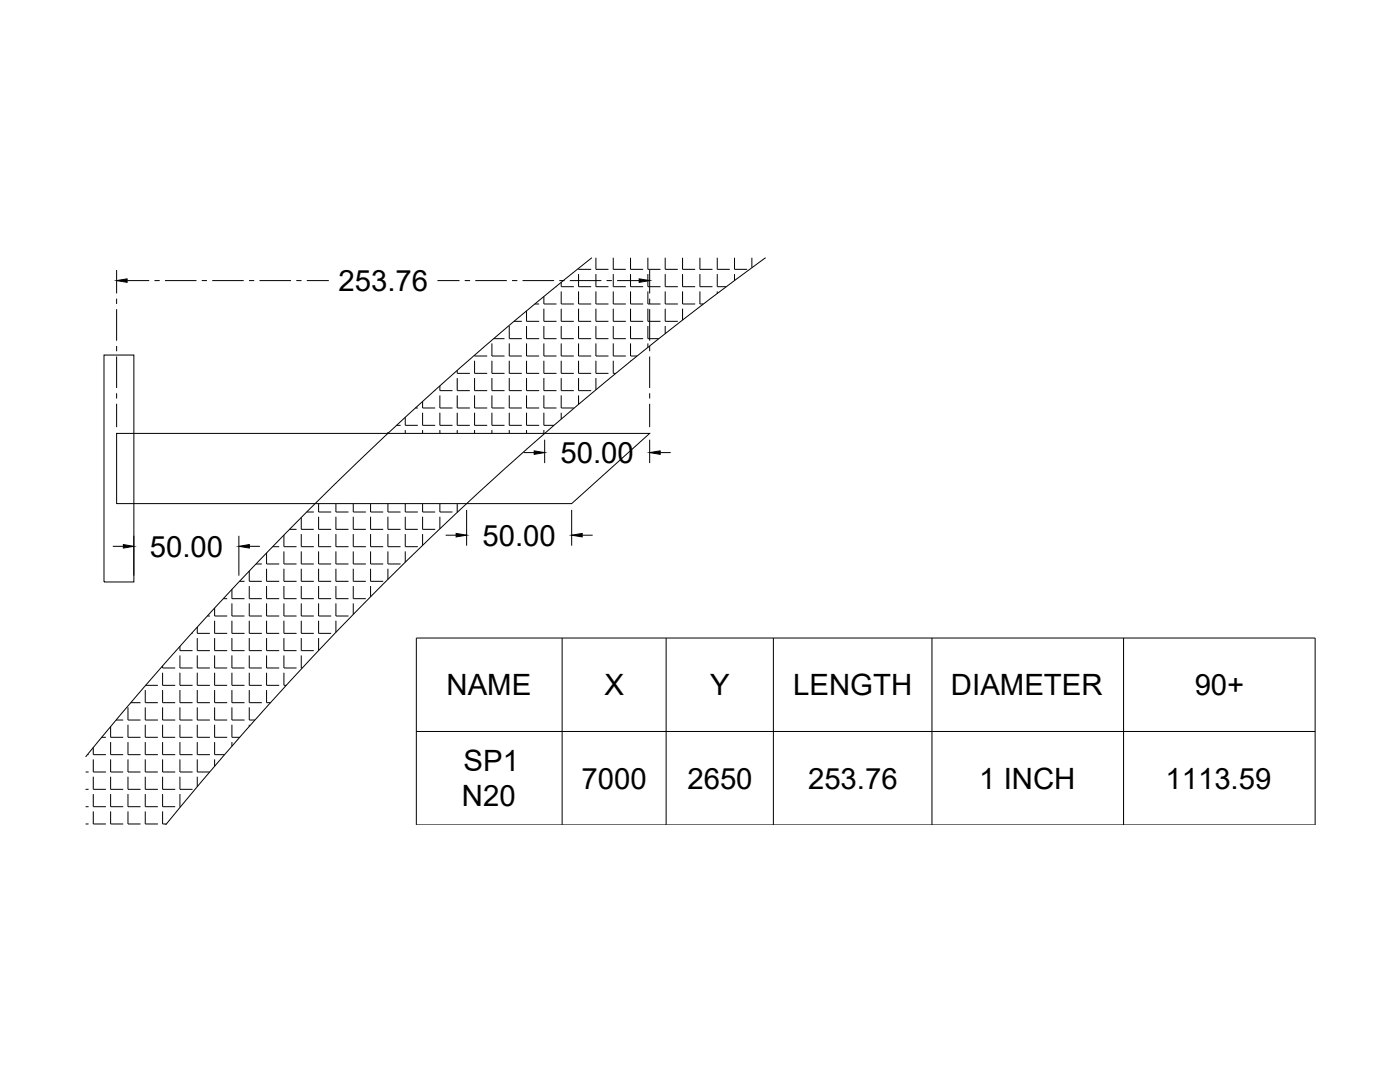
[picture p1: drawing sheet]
<svg xmlns="http://www.w3.org/2000/svg" width="279mm" height="216mm" viewBox="0 0 279 216" stroke-linecap="round" stroke-linejoin="round" font-family="sans-serif">
<!-- layer: 0 -->
<g fill="none" stroke="#000" stroke-width=".2">
<path d="M23.3 53.9v4.7M23.3 59.6v1M25.4 56h4.4M30.8 56h1.1M32.9 56h6.3M40.3 56h1M42.4 56h6.2M49.7 56h1M51.8 56h6.3M59.1 56h1.1M61.2 56h4.4M87.3 56h4.4"/>
<path d="M92.8 56h1M94.9 56h6.2M102.2 56h1M104.3 56h6.3M108.5 59.2v1.5h2.6M110.9 57.2h.2M111.6 56h1.1M112 56.3v.9h2.5M112 58.1v2.6h2.5M113.7 56h6.3M115.5 53.5v.2h2.5M115.5 54.7v2.5h2.5"/>
<path d="M115.5 58.1v2.6h2.5M118.1 51.4a657.1 657.1 0 0 0-101 99.6M118.9 51.4v2.3h2.5M118.9 54.7v2.5h2.5M118.9 58.1v2.6h2.5M121.1 56h1M122.4 51.4v2.3h2.5M122.4 54.7v2.5h2.5M122.4 58.1v2.6h2.5M123.2 56h4.4M125.8 51.4v2.3h2.6M125.8 54.7v2.5h2.6"/>
<path d="M125.8 58.1v2.6h2.6M129.3 51.4v2.3h2.5M129.3 54.7v2.5h2.5M129.3 58.1v2.6h2.5M129.7 53.9v4.7M129.7 59.6v1M132.8 51.4v2.3h2.5M132.8 54.7v2.5h2.5M132.8 58.1v2.6h2.5M136.2 51.4v2.3h2.5M136.2 54.7v2.5h2.5M136.2 58.1v2.6h2.5"/>
<path d="M139.7 51.4v2.3h2.5M139.7 54.7v2.5h2.5M139.7 58.1v2.6h.7M143.1 51.4v2.3h2.5M143.1 54.7v2.5h1.8M143.1 58.1v.5M146.6 51.4v2.3h2.5M146.6 54.7v1.3M150.1 51.4v2M152.8 51.4a636.3 636.3 0 0 0-119.7 113.2M20.8 70.8h5.9v45.3h-5.9zM23.3 61.7v6.3"/>
<path d="M23.3 69v1.1M23.3 71.1v6.3M23.3 78.5v1M86.7 77.9h.1M87.8 77v.9h2.5M87.8 78.9v2.5h2.5M91.2 73.9v.6h2.6M91.2 75.4v2.5h2.6M91.2 78.9v2.5h2.6M94.7 70.9v.1h2.5M94.7 72v2.5h2.5M94.7 75.4v2.5h2.5"/>
<path d="M94.7 78.9v2.5h2.5M98.2 68.5v2.5h2.5M98.2 72v2.5h2.5M98.2 75.4v2.5h2.5M98.2 78.9v2.5h2.5M98.5 67.6h2.2M101.6 65.1v2.5h2.5M101.6 68.5v2.5h2.5M101.6 72v2.5h2.5M101.6 75.4v2.5h2.5M101.6 78.9v2.5h2.5M102.6 64.1h1.5"/>
<path d="M105.1 62v2.1h2.5M105.1 65.1v2.5h2.5M105.1 68.5v2.5h2.5M105.1 72v2.5h2.5M105.1 75.4v2.5h2.5M105.1 78.9v2.5h2.5M106.7 60.7h.9M108.5 61.6v2.5h2.6M108.5 65.1v2.5h2.6M108.5 68.5v2.5h2.6M108.5 72v2.5h2.6M108.5 75.4v2.5h2.6"/>
<path d="M108.5 78.9v2.5h2.6M112 61.6v2.5h2.5M112 65.1v2.5h2.5M112 68.5v2.5h2.5M112 72v2.5h2.5M112 75.4v2.5h2.5M112 78.9v2.5h2.5M115.5 61.6v2.5h2.5M115.5 65.1v2.5h2.5M115.5 68.5v2.5h2.5M115.5 72v2.5h2.5M115.5 75.4v2.5h2.5"/>
<path d="M115.5 78.9v1.8M118.9 61.6v2.5h2.5M118.9 65.1v2.5h2.5M118.9 68.5v2.5h2.5M118.9 72v2.5h2.5M118.9 75.4v2.4M122.4 61.6v2.5h2.5M122.4 65.1v2.5h2.5M122.4 68.5v2.5h2.5M122.4 72v2.5h.5M125.8 61.6v2.5h2.6M125.8 65.1v2.5h2.6"/>
<path d="M125.8 68.5v2.5h1.3M125.8 72v.1M129.3 61.6v2.5h2.5M129.3 65.1v2.5h2.2M129.3 68.5v.8M129.7 61.7v6.3M129.7 69v1.1M129.7 71.1v6.3M129.7 78.5v1M132.8 61.6v2.5h2.5M132.8 65.1v1.5M136.2 61.6v2.3"/>
<path d="M23.3 86.5h106.4l-15.6 14h-90.8zM23.3 80.6v4.6M77.4 86.5h.1M79.1 84.9h.8M80.9 83.3v1.6h2.5M80.9 85.8v.7M82.9 81.4h.5M84.3 80.1v1.3h2.5M84.3 82.4v2.5h2.5M84.3 85.8v.7M87.8 82.4v2.5h2.5M87.8 85.8v.7"/>
<path d="M91.2 82.4v2.5h2.6M91.2 85.8v.7M94.7 82.4v2.5h2.5M94.7 85.8v.7M98.2 82.4v2.5h2.5M98.2 85.8v.7M101.6 82.4v2.5h2.5M101.6 85.8v.7M104.5 90.3h2.1M105.1 82.4v2.5h2.5M105.1 85.8v.7M108.5 82.4v2.5h2.1"/>
<path d="M108.5 85.8v.7M108.7 87.7v4.7M112 82.4v1.2M129.7 80.6v4.6M129.7 87.7v4.7M131.8 90.3h2.1M22.5 109h2.1M26.7 106.9v8M44.6 119.5h.7M46.3 117.6v1.9h2.5M47.7 106.9v8M47.8 116h1"/>
<path d="M49.7 113.9v2.1h2.6M49.7 116.9v2.6h2.6M49.8 109h2.1M51.1 112.5h1.2M53.2 110.3v2.2h2.5M53.2 113.5v2.5h2.5M53.2 116.9v2.6h2.5M54.4 109.1h1.3M56.7 106.8v2.3h2.5M56.7 110v2.5h2.5M56.7 113.5v2.5h2.5M56.7 116.9v2.6h2.5"/>
<path d="M57.8 105.6h1.4M60.1 103.3v2.3h2.5M60.1 106.6v2.5h2.5M60.1 110v2.5h2.5M60.1 113.5v2.5h2.5M60.1 116.9v2.6h2.5M61.2 102.2h1.4M63.6 100.5v1.7h2.5M63.6 103.1v2.5h2.5M63.6 106.6v2.5h2.5M63.6 110v2.5h2.5M63.6 113.5v2.5h2.5"/>
<path d="M63.6 116.9v2.6h2.5M67 100.5v1.7h2.6M67 103.1v2.5h2.6M67 106.6v2.5h2.6M67 110v2.5h2.6M67 113.5v2.5h2.6M67 116.9v2.6h2.6M70.5 100.5v1.7h2.5M70.5 103.1v2.5h2.5M70.5 106.6v2.5h2.5M70.5 110v2.5h2.5M70.5 113.5v2.5h2.5"/>
<path d="M70.5 116.9v2.6h2.5M74 100.5v1.7h2.5M74 103.1v2.5h2.5M74 106.6v2.5h2.5M74 110v2.5h2.5M74 113.5v2.5h2.5M74 116.9v2.2M77.4 100.5v1.7h2.5M77.4 103.1v2.5h2.5M77.4 106.6v2.5h2.5M77.4 110v2.5h2.5M77.4 113.5v2.1"/>
<path d="M80.9 100.5v1.7h2.5M80.9 103.1v2.5h2.5M80.9 106.6v2.5h2.5M80.9 110v2.2M84.3 100.5v1.7h2.5M84.3 103.1v2.5h2.5M84.3 106.6v2.2M87.8 100.5v1.7h2.5M87.8 103.1v2.4M88.9 106.8h2.1M91.2 100.5l.1 1.7M93.1 101.7v7.2"/>
<path d="M114.1 101.7v7.2M116.2 106.8h2.1M29 137.7v2.5h2.5M29.1 136.8h2.4M32.4 132.9v.4h2.6M32.4 134.2v2.6h2.6M32.4 137.7v2.5h2.6M35.9 129v.8h2.5M35.9 130.8v2.5h2.5M35.9 134.2v2.6h2.5M35.9 137.7v2.5h2.5M38.2 126.4h.2"/>
<path d="M39.4 125.1v1.3h2.5M39.4 127.3v2.5h2.5M39.4 130.8v2.5h2.5M39.4 134.2v2.6h2.5M39.4 137.7v2.5h2.5M41.4 122.9h.5M42.8 121.3v1.6h2.5M42.8 123.9v2.5h2.5M42.8 127.3v2.5h2.5M42.8 130.8v2.5h2.5M42.8 134.2v2.6h2.5M42.8 137.7v2.5h2.5"/>
<path d="M46.3 120.4v2.5h2.5M46.3 123.9v2.5h2.5M46.3 127.3v2.5h2.5M46.3 130.8v2.5h2.5M46.3 134.2v2.6h2.5M46.3 137.7v2.5h2.5M49.7 120.4v2.5h2.6M49.7 123.9v2.5h2.6M49.7 127.3v2.5h2.6M49.7 130.8v2.5h2.6M49.7 134.2v2.6h2.6M49.7 137.7v2.5h2.6"/>
<path d="M53.2 120.4v2.5h2.5M53.2 123.9v2.5h2.5M53.2 127.3v2.5h2.5M53.2 130.8v2.5h2.5M53.2 134.2v2.6h2.5M53.2 137.7v2.5h.8M56.7 120.4v2.5h2.5M56.7 123.9v2.5h2.5M56.7 127.3v2.5h2.5M56.7 130.8v2.5h2.5M56.7 134.2v2.6h.4M60.1 120.4v2.5h2.5"/>
<path d="M60.1 123.9v2.5h2.5M60.1 127.3v2.5h2.5M60.1 130.8v2.5h.2M63.6 120.4v2.5h2.5M63.6 123.9v2.5h2.5M63.6 127.3v2.5M67 120.4v2.5h2.6M67 123.9v2.3M70.5 120.4v2.2M83.1 127.3h179.4v37.3h-179.4zM112.2 127.3v37.3M132.9 127.3v37.3"/>
<path d="M154.3 127.3v37.3M186 127.3v37.3M224.2 127.3v37.3M17.1 154h.6M17.1 157.5h.6M17.4 150.6h.3M18.6 149.1v1.5h2.5M18.6 151.5v2.5h2.5M18.6 155v2.5h2.5M18.6 158.4v2.6h2.5M20.3 147.1h.8M22.1 145v2.1h2.5"/>
<path d="M22.1 148.1v2.5h2.5M22.1 151.5v2.5h2.5M22.1 155v2.5h2.5M22.1 158.4v2.6h2.5M23.2 143.7h1.4M25.5 141.2v2.5h2.5M25.5 144.6v2.5h2.5M25.5 148.1v2.5h2.5M25.5 151.5v2.5h2.5M25.5 155v2.5h2.5M25.5 158.4v2.6h2.5M26.1 140.2h1.9"/>
<path d="M29 141.2v2.5h2.5M29 144.6v2.5h2.5M29 148.1v2.5h2.5M29 151.5v2.5h2.5M29 155v2.5h2.5M29 158.4v2.6h2.5M32.4 141.2v2.5h2.6M32.4 144.6v2.5h2.6M32.4 148.1v2.5h2.6M32.4 151.5v2.5h2.6M32.4 155v2.5h2.6M32.4 158.4v2.6h2.6"/>
<path d="M35.9 141.2v2.5h2.5M35.9 144.6v2.5h2.5M35.9 148.1v2.5h2.5M35.9 151.5v2.5h2.5M35.9 155v2.5h2.5M35.9 158.4v2.6h.1M39.4 141.2v2.5h2.5M39.4 144.6v2.5h2.5M39.4 148.1v2.5h2.5M39.4 151.5v2.5h2.4M39.4 155v2M42.8 141.2v2.5h2.5"/>
<path d="M42.8 144.6v2.5h2.5M42.8 148.1v2.5h2M42.8 151.5v1.4M46.3 141.2v2.5h2.5M46.3 144.6v2.5h1.5M46.3 148.1v.8M49.7 141.2v2.5h1.2M49.7 144.6v.3M83.1 146h179.4M17.1 161h.6M17.1 164.4h.6M18.6 161.9v2.5h2.5"/>
<path d="M22.1 161.9v2.5h2.5M25.5 161.9v2.5h2.5M29 161.9v2.5h2.5M32.4 161.9v2.5h.8"/>
</g>
<path d="M23.3 56l2.1-.4v.7zM127.6 55.6l2.1 .4-2.1 .3zM106.6 90l2.1 .3-2.1 .4zM129.7 90.3l2.1-.3v.7zM24.6 108.7l2.1 .3-2.1 .4zM47.7 109l2.1-.3v.7zM91 106.4l2.1 .4-2.1 .3zM114.1 106.8l2.1-.4v.7z" fill="#000" stroke="#000" stroke-width=".2"/>
<g font-size="5.9">
<text x="67.6" y="58">253.76</text>
<text x="111.9" y="92.4">50.00</text>
<text x="29.9" y="111.1">50.00</text>
<text x="96.3" y="108.9">50.00</text>
<text x="89.1" y="138.7">NAME</text>
<text x="120.6" y="138.7">X</text>
<text x="141.7" y="138.7">Y</text>
<text x="158.3" y="138.7">LENGTH</text>
<text x="189.8" y="138.7">DIAMETER</text>
<text x="238.4" y="138.7">90+</text>
<text x="92.5" y="153.9">SP1</text>
<text x="92.2" y="160.9">N20</text>
<text x="116" y="157.4">7000</text>
<text x="137.2" y="157.4">2650</text>
<text x="161.3" y="157.4">253.76</text>
<text x="195.4" y="157.4">1 INCH</text>
<text x="232.6" y="157.4">1113.59</text>
</g>
</svg>
